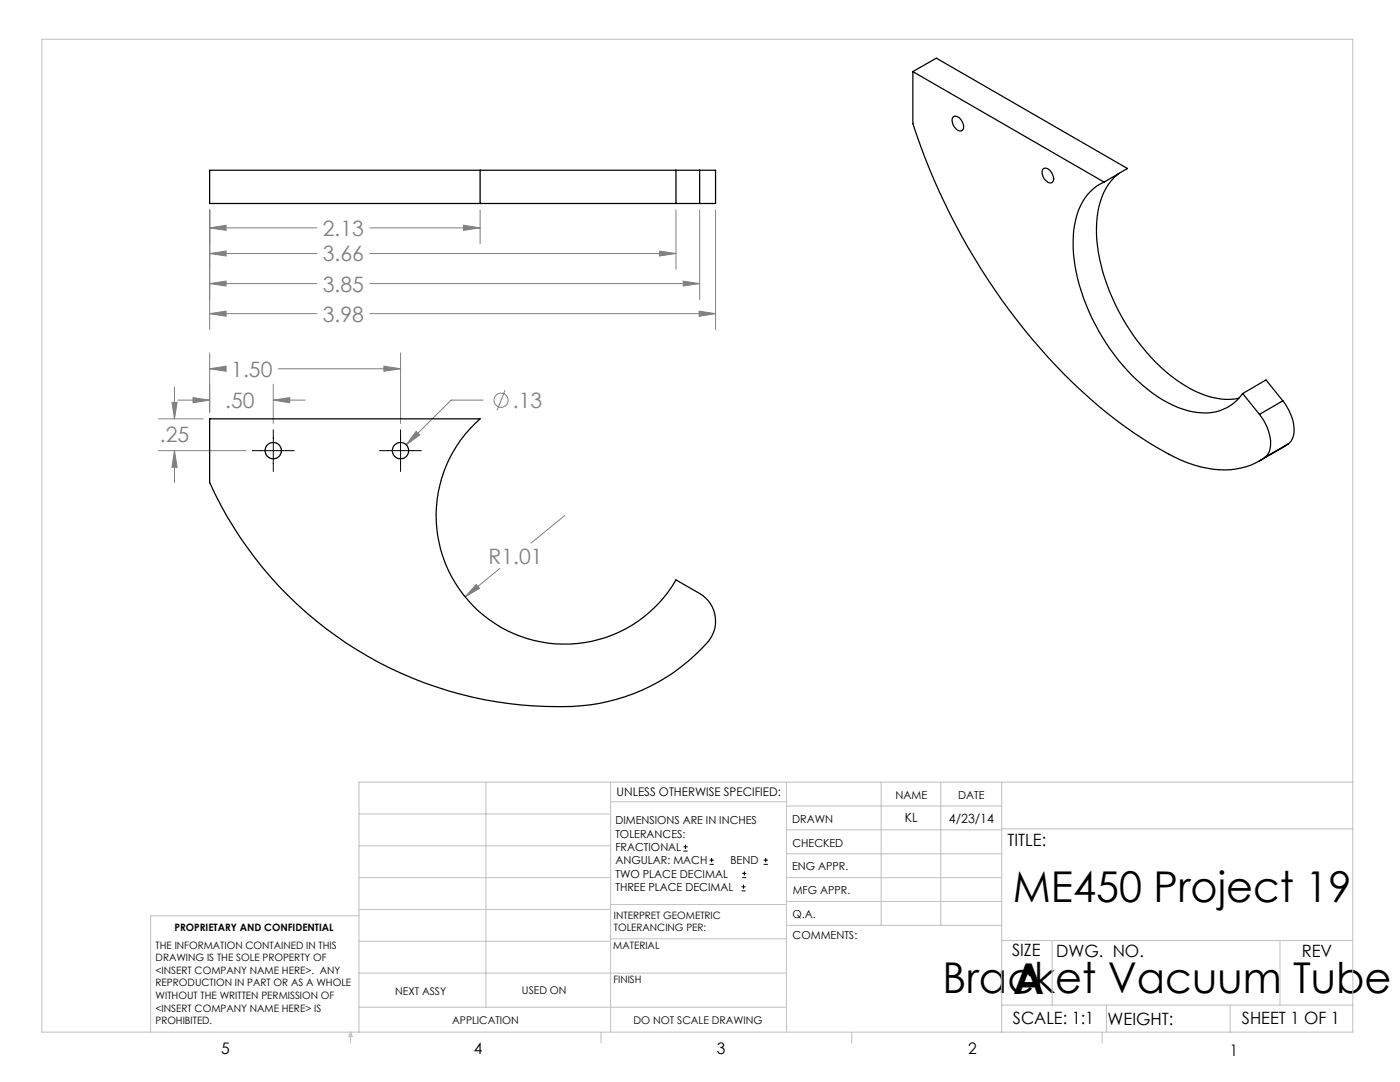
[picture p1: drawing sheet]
<svg xmlns="http://www.w3.org/2000/svg" width="279mm" height="216mm" viewBox="0 0 279 216" stroke-linecap="round" stroke-linejoin="round" font-family="sans-serif">
<g fill="none" stroke="#808080" stroke-width=".2">
<path d="M41.8 45.5l3.3-.6v1.1zM41.8 50.6l3.3-.5v1zM41.8 56.6l3.3-.5v1zM41.8 41.9v23.9M41.8 45.5h21.5M41.8 50.6h21.5M41.8 56.6h21.5M73.8 45.5h22M73.8 50.6h61.1M73.8 56.6h65.8M92.5 44.9l3.3 .6-3.3 .5zM95.8 41.9v6.7"/>
<path d="M131.6 50.1l3.3 .5-3.3 .5zM134.9 41.9v11.9M136.3 56.1l3.3 .5-3.3 .5zM139.6 41.9v17.9M142.8 41.9v23.9M34.8 77.2v6.4M35.5 79.8h6.3M38.5 79.3l3.3 .5-3.3 .6zM41.8 73.6l3.3-.5v1zM41.8 62.6l3.3-.5v1zM41.8 70.4v11.9M41.8 73.6h3.2"/>
<path d="M41.8 62.6h21.5M54.5 79.8l3.3-.5v1.1zM54.5 76.7v7.8M54.5 79.8h6.4M55.5 73.6h24.4M73.8 62.6h69M76.6 73.1l3.3 .5-3.3 .5zM79.9 70.4v14.1M96.4 79.8h-6.4l-8.9 9M100.8 77.9l-1.6 4M139.5 62.1l3.3 .5-3.3 .5zM31.6 89.9h17.5"/>
<path d="M31.6 83.6h9M34.3 80.3h1l-.5 3.3zM34.8 89.9l.5 3.3h-1zM34.8 89.9v6.4M83 86.1l.8 .7-2.7 2zM95 116.6l.7 .8-2.9 1.7zM99.8 113.4l-7 5.7M112.7 102.9l-6.7 5.5"/>
<circle cx="100" cy="79.9" r="1.42"/>
</g>
<g fill="none" stroke="#000" stroke-width=".2">
<path d="M50.3 89.9h8.4M54.5 85.8v8.3M75.7 89.9h8.4M79.9 85.8v8.3M136.4 169.8h.8M136.4 169h.8M136.8 168.6v.8M141.6 172.5h.9M141.6 171.6h.9M142 171.2v.8M148 177.8h.8M148 177h.8"/>
<path d="M148.1 175.1h.8M148.1 174.3h.8M148.4 176.5v.8M148.6 173.9v.8M152.4 172.5h.8M152.4 171.6h.8M152.8 171.2v.8"/>
</g>
<g fill="none" stroke="#c0c0c0" stroke-width=".2">
<path d="M8.4 7.8h261.6v198.2h-261.6zM97 156.1v44.9M121.8 156.1v49.9M121.8 160h35.2M157 156.1v49.9M175.9 156.1v28.5M187.7 156.1v28.5M199.9 156.1v49.9M270 156.1h-198.4v49.9M71.6 175.1h50.2M71.6 168.8h50.2M71.6 162.4h50.2"/>
<path d="M157 170.4h42.9M157 165.6h42.9M157 160.8h42.9M157 175.1h42.9M157 179.9h42.9M199.9 165.4h70.1M71.6 194.2h85.4M71.6 187.8h50.2M71.6 181.5h50.2M71.6 182.7h-41.5v23.3M121.8 187.3h35.2M121.8 180.5h35.2"/>
<path d="M157 184.6h42.9M199.9 187.7h70.1M210 187.7v12.9M255.4 187.7v12.9M70 206v2.1M70 206l.3 .8h-.7zM71.6 201h85.4M119.9 206v2.1M170 206v2.1M199.9 200.6h70.1M220 206v2.1M220.8 200.6v5.4"/>
<path d="M245.5 200.6v5.4"/>
</g>
<path d="M38.5 79.3l3.3 .5-3.3 .6zM54.5 79.8l3.3-.5v1.1zM41.8 73.6l3.3-.5v1zM76.6 73.1l3.3 .5-3.3 .5zM34.8 89.9l.5 3.3h-1zM34.3 80.3h1l-.5 3.3zM83 86.1l-1.9 2.7 2.7-2zM95 116.6l-2.2 2.5 2.9-1.7zM41.8 45.5l3.3-.6v1.1zM92.5 44.9l3.3 .6-3.3 .5zM41.8 50.6l3.3-.5v1zM131.6 50.1l3.3 .5-3.3 .5zM41.8 56.6l3.3-.5v1zM136.3 56.1l3.3 .5-3.3 .5zM41.8 62.6l3.3-.5v1zM139.5 62.1l3.3 .5-3.3 .5z" fill="#808080"/>
<g fill="none" stroke="#000" stroke-width=".25">
<path d="M182.2 14.3v10.4a126.2 126.2 0 0 0 37.1 56.3 73.2 73.2 0 0 0 17.8 11.4 17.8 17.8 0 0 0 12.6 .4l2.7-1.5M182.2 14.3l38.1 22M182.2 14.3l4.7-2.7 38.1 22-4.7 2.7M95.8 34h39.1M95.8 34h-54v6.6h54M95.8 34v6.6M134.9 34h4.7M134.9 34v6.6M139.6 34h3.2v6.6h-3.2M139.6 34v6.6M190.3 23.3a1.37 1.37 0 0 1 1.8 1l.2 .7a.82 .82 0 0 1-.3 1.1 .82 .82 0 0 1-1.1-.3 2.05 2.05 0 0 1-.6-2.5zM208.2 33.7a1.37 1.37 0 0 1 1.8 1l.1 .3a.86 .86 0 0 1 .1 1.1 .86 .86 0 0 1-1.1 .3 2.05 2.05 0 0 1-.9-2.7z"/>
<path d="M220.3 36.3a10.6 10.6 0 0 0-5.8 8.6 31.3 31.3 0 0 0 2.8 17.3 39.4 39.4 0 0 0 14.7 17.6 15.2 15.2 0 0 0 10.5 2.4 9 9 0 0 0 5.5-3.7M223.3 34.6a12.6 12.6 0 0 0-4.4 9.8 36.2 36.2 0 0 0 5.8 20.2 35.2 35.2 0 0 0 14 13.5 13.3 13.3 0 0 0 8.5 1.4M95.8 40.6h39.1M134.9 40.6h4.7M248 78.5l3.4 4.2M248 78.5l4.7-2.7 3.3 4.2M256 80a8.1 8.1 0 0 1 2 7.5l-.3 .4-.6 .6M256 80l-4.6 2.7M41.8 83.6h54a25.6 25.6 0 0 0 .6 39.1 25.6 25.6 0 0 0 38.5-7l4.7 2.7a6.4 6.4 0 0 1 1.6 9.8 38.8 38.8 0 0 1-32.1 12.8 76 76 0 0 1-67.3-44.7zM251.4 82.7a8.4 8.4 0 0 1 1.9 7.5l-.9 1.1M257.1 88.5l-5.7 3.5M257.1 88.5l-4.7 2.8"/>
<circle cx="54.5" cy="89.9" r="1.63"/>
<circle cx="79.9" cy="89.9" r="1.63"/>
</g>
<g font-size="8.5">
<text x="202.1" y="179.9">ME450 Project 19</text>
<text x="188.1" y="198.1">Bracket Vacuum Tube</text>
<text x="202.2" y="198.3">A</text>
</g>
<g font-size="4.2" fill="#808080">
<text x="64.4" y="47">2.13</text>
<text x="64.4" y="52.2">3.66</text>
<text x="64.4" y="58.2">3.85</text>
<text x="64.4" y="64.2">3.98</text>
<text x="46.2" y="75.2">1.50</text>
<text x="44.9" y="81.4">.50</text>
<text x="102.3" y="81.4">.13</text>
<text x="31.9" y="88.3">.25</text>
<text x="97.5" y="112.5">R1.01</text>
</g>
<g font-size="3.4">
<text x="201.1" y="168.8">TITLE:</text>
<text x="202" y="190.8">SIZE</text>
<text x="210.8" y="190.9">DWG. NO.</text>
<text x="259.8" y="191">REV</text>
<text x="202.1" y="204.4">SCALE: 1:1</text>
<text x="221" y="204.5">WEIGHT:</text>
<text x="247.8" y="204.4">SHEET 1 OF 1</text>
</g>
<g font-size="3.2">
<text x="44.2" y="210.4">5</text>
<text x="94.6" y="210.3">4</text>
<text x="143.1" y="210.4">3</text>
<text x="193.2" y="210.3">2</text>
<text x="245.4" y="210.6">1</text>
</g>
<g font-size="2.5">
<text x="180.6" y="164.1">KL</text>
<text x="189.4" y="164.2">4/23/14</text>
</g>
<text font-size="2.4" x="123.1" y="158.9">UNLESS OTHERWISE SPECIFIED:</text>
<g font-size="2.2">
<text x="178.7" y="159.4">NAME</text>
<text x="191.2" y="159.4">DATE</text>
<text x="122.8" y="164.5">DIMENSIONS ARE IN INCHES</text>
<text x="122.8" y="167.1">TOLERANCES:</text>
<text x="158.1" y="164.2">DRAWN</text>
<text x="122.8" y="169.8">FRACTIONAL</text>
<text x="122.8" y="172.5">ANGULAR: MACH</text>
<text x="145.8" y="172.5">BEND</text>
<text x="158.1" y="173.7">ENG APPR.</text>
<text x="158.2" y="169.1">CHECKED</text>
<text x="122.8" y="175.1">TWO PLACE DECIMAL</text>
<text x="122.8" y="177.8">THREE PLACE DECIMAL</text>
<text x="158.2" y="178.4">MFG APPR.</text>
<text x="158.2" y="183.2">Q.A.</text>
<text x="158.2" y="187.4">COMMENTS:</text>
</g>
<g font-size="2.1">
<text x="78.8" y="198.5">NEXT ASSY</text>
<text x="104.2" y="198.4">USED ON</text>
<text x="90.2" y="204.3">APPLICATION</text>
<text x="126.4" y="204.3">DO NOT SCALE DRAWING</text>
</g>
<g font-size="2">
<text x="34.8" y="185.7">PROPRIETARY AND CONFIDENTIAL</text>
<text x="122.5" y="183.3">INTERPRET GEOMETRIC</text>
<text x="122.5" y="185.9">TOLERANCING PER:</text>
<text x="31.1" y="189.3">THE INFORMATION CONTAINED IN THIS</text>
<text x="31.1" y="191.8">DRAWING IS THE SOLE PROPERTY OF</text>
<text x="122.4" y="189.4">MATERIAL</text>
<text x="31.1" y="194.3">&lt;INSERT COMPANY NAME HERE&gt;. ANY</text>
<text x="31.1" y="196.8">REPRODUCTION IN PART OR AS A WHOLE</text>
<text x="122.4" y="196.2">FINISH</text>
<text x="31.1" y="199.4">WITHOUT THE WRITTEN PERMISSION OF</text>
<text x="31.1" y="201.9">&lt;INSERT COMPANY NAME HERE&gt; IS</text>
<text x="31.1" y="204.4">PROHIBITED.</text>
</g>
</svg>
